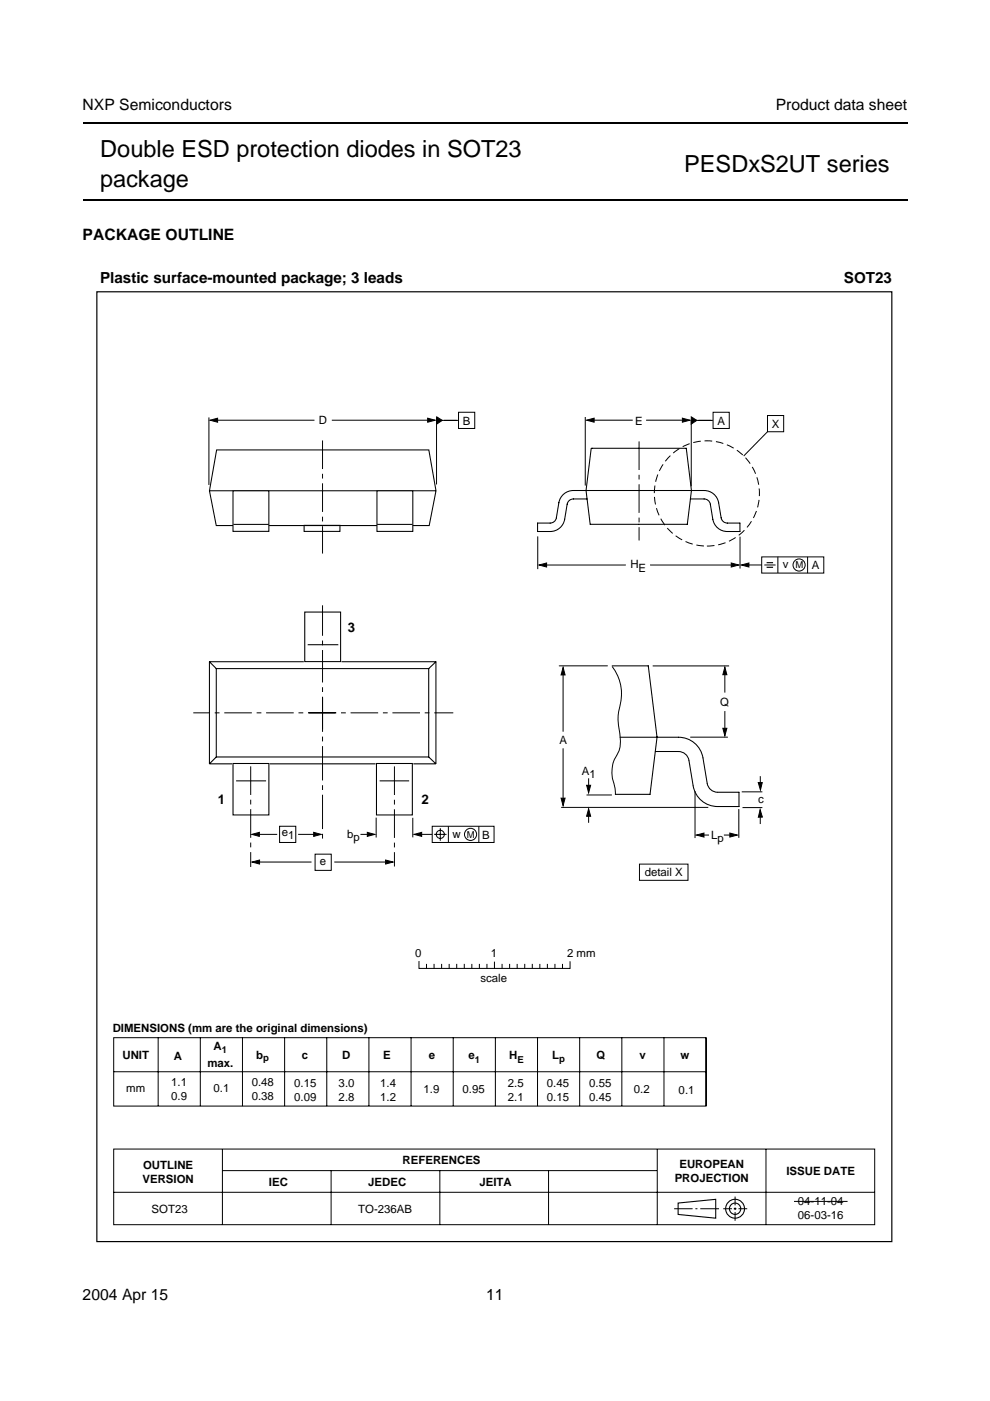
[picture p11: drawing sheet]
<svg xmlns="http://www.w3.org/2000/svg" width="210mm" height="297mm" viewBox="0 0 210 297" stroke-linecap="round" stroke-linejoin="round" font-family="sans-serif">
<path d="M17.5 26.1h174.9M17.5 42.4h174.9" fill="none" stroke="#000" stroke-width=".42"/>
<path d="M20.4 56.7h169.1v207h-169.1z" fill="#fff"/>
<g fill="none" stroke="#000" stroke-width=".21">
<path d="M44.3 88.5v14.3M45.5 89.1h21.2M70.4 89.1h21M92.6 88.6v14.1M93.2 89.1h4M97.2 87.4h3.5v3.4h-3.5zM124.1 88.4v14.5M125.1 89.1h9.1M137 89.1h8.5M146.6 89v14.1M147.1 89.1h4.1M151.2 87.4h3.4v3.4h-3.4z"/>
<path d="M162.7 88.1h3.5v3.4h-3.5zM162.7 91.5l-5 5.2M114 113.7v7M115.1 119.8h17.6M137.8 119.8h17.8M156.9 113.8v6.7M158.1 119.8h3.4M161.5 118.1h13.2v3.4h-13.2zM162.1 119.8h2.3M164.9 118.1v3.4M171.2 118.1v3.4M119.4 158.7v11.1"/>
<path d="M119.4 142.6v12.5M129.8 141.3a9.9 9.9 0 0 1 1.4 9.5 12.4 12.4 0 0 0 .3 5.3 6.2 6.2 0 0 1-1.2 4.9 7.9 7.9 0 0 0 .1 5.9l.1 1.6M138.4 141.2h16.2M146.3 156.3h8M153.7 142.2v4.6M153.7 150.8v4.4M54.3 176.9h4.5M59.3 175.2h3.4v3.4h-3.4zM63.2 176.9h4.1M76.4 176.9h2.2M79.8 173.4v4.2M87.5 173.4v4.1"/>
<path d="M88.7 176.9h2.9M91.6 175.2h13.2v3.4h-13.2zM92 176.9h2.7M93.4 175.6v2.7M95.1 175.2v3.4M101.5 175.2v3.4M119 171.2h31.2M124.8 165v2.6M124.8 172.4v2.1M147.4 167.7v10M148.6 177h1.7M153.5 177h1.7"/>
<path d="M156.6 171.5v6.1M157.3 167.9h4.3M157.4 171.2h4.2M161.2 172.6v2.1M161.2 164.6v2.4M54.3 182.8h11.8M66.8 181.1h3.4v3.4h-3.4zM70.9 182.8h11.6M135.6 183.2h10.3v3.4h-10.3zM87.2 220v14.5M88.8 203.9v1.4h32.1v-1.4M90.4 204.5v.8"/>
<path d="M92 204.5v.8M93.6 204.5v.8M95.2 204.5v.8M96.8 204.5v.8M98.4 204.5v.8M100 204.5v.8M101.6 204.5v.8M103.2 204.5v.8M104.8 204v1.3M106.5 204.5v.8M108.1 204.5v.8M109.7 204.5v.8"/>
<path d="M111.3 204.5v.8M112.9 204.5v.8M114.5 204.5v.8M116.1 204.5v.8M117.7 204.5v.8M119.3 204.5v.8M24.1 220h125.6v14.5h-125.6zM24.1 227.2h125.6M33.5 220v14.5M42.5 220v14.5M51.4 220v14.5M60.3 220v14.5"/>
<path d="M69.3 220v14.5M78.2 220v14.5M96.1 220v14.5M105 220v14.5M114 220v14.5M122.9 220v14.5M131.8 220v14.5M140.8 220v14.5M149.7 220v14.5M24.1 243.6h161.4v16.1h-161.4zM24.1 252.8h161.4M47.2 243.6v16.1"/>
<path d="M47.2 248.2h92.1M70.2 248.2v11.5M93.3 248.2v11.5M116.3 248.2v11.5M139.4 243.6v16.1M142.9 256.3h3.9M147.4 256.3h.5M148.5 256.3h4M153.3 256.3h1.9M155.6 256.3h.5M155.9 253.7v1.9M155.9 256v.5"/>
<path d="M155.9 257v1.8M156.6 256.3h1.8M162.4 243.6v16.1"/>
<circle cx="169.4" cy="119.8" r="1.29"/>
<circle cx="93.4" cy="176.9" r=".86"/>
<circle cx="99.8" cy="176.9" r="1.29"/>
</g>
<g fill="none" stroke="#000" stroke-width=".23">
<path d="M143.8 255.1l8-.8v4l-8-.8z"/>
<circle cx="155.9" cy="256.3" r="1.2"/>
<circle cx="155.9" cy="256.3" r="2"/>
</g>
<g fill="#000" stroke="#000" stroke-width=".21">
<path d="M44.5 89.1l1.6-.4v.8zM90.7 88.7l1.6 .4-1.6 .4zM92.6 88.4l1.2 .7-1.2 .8zM124.4 89.1l1.6-.4v.8zM144.7 88.7l1.6 .4-1.6 .4zM146.6 88.4l1.1 .7-1.1 .8zM155 119.4l1.6 .4-1.6 .4zM114.3 119.8l1.6-.4v.8zM157.2 119.8l1.6-.4v.8zM119.4 141.5l.4 1.6h-.8zM153.7 141.5l.4 1.6h-.8zM153.3 154.4h.8l-.4 1.6z"/>
<path d="M53.4 176.9l1.6-.4v.8zM66.5 176.5l1.6 .4-1.6 .4zM77.9 176.5l1.6 .4-1.6 .4zM87.8 176.9l1.6-.4v.8zM119 169.2h.8l-.4 1.6zM124.8 171.5l.4 1.6h-.8zM124.4 166.5h.8l-.4 1.6zM147.7 177l1.6-.4v.9zM154.7 176.6l1.6 .4-1.6 .5zM161.2 171.7l.4 1.5-.8 .1zM160.8 165.9h.8l-.4 1.6zM53.4 182.8l1.6-.5v.9z"/>
<path d="M81.8 182.3l1.6 .5-1.6 .4z"/>
</g>
<path d="M65.5 151.1h30.6M71.1 151.1h-30.1" fill="none" stroke="#000" stroke-width=".21" stroke-dasharray="5.9 1 1 1" stroke-linecap="butt"/>
<path d="M68.4 154.6v-26.3" fill="none" stroke="#000" stroke-width=".21" stroke-dasharray="6.9 1 1 1" stroke-linecap="butt"/>
<path d="M68.4 147.9v30" fill="none" stroke="#000" stroke-width=".21" stroke-dasharray="7.3 1 1 1" stroke-linecap="butt"/>
<path d="M162.5 119.3h1.4M162.5 120.3h1.4" fill="none" stroke="#000" stroke-width=".24"/>
<path d="M20.5 61.9h168.6v201.3h-168.6z" fill="none" stroke="#000" stroke-width=".25"/>
<g fill="none" stroke="#000" stroke-width=".22">
<path d="M45.9 95.4h45l1.5 8.7-1.4 7.3h-45.2l-1.4-7.3zM44.4 104.1h48M64.5 111.4h7.6v1.3h-7.6zM64.6 129.8h7.6v10.5h-7.6zM65.2 136.7h6.5M44.4 140.3l1.5 1.5M44.4 140.3v21.6M44.4 140.3h20M45.9 141.8h45v18.7h-45zM72.4 140.3h20v21.6M92.4 140.3l-1.5 1.5M44.4 161.9h4.8"/>
<path d="M45.9 160.5l-1.5 1.4M49.4 161.9h7.6v10.9h-7.6zM50.1 165.6h6.3M57.2 161.9h22.4M79.8 161.9h7.6v10.9h-7.6zM80.5 165.6h6.2M87.6 161.9h4.8M90.9 160.5l1.5 1.4"/>
</g>
<circle cx="149.9" cy="104.6" r="11.2" fill="none" stroke="#000" stroke-width=".21" stroke-dasharray="1.6 .8" stroke-linecap="butt"/>
<path d="M68.4 93.4v24M135.5 93.6v21M53.2 162.5v21.3M83.6 162.5v21.2" fill="none" stroke="#000" stroke-width=".21" stroke-dasharray="6.1 1 1 1" stroke-linecap="butt"/>
<path d="M49.4 104.1h7.6v8.6h-7.6z" fill="#fff" stroke="#000" stroke-width=".22"/>
<path d="M49.5 111.2h7.5" fill="none" stroke="#000" stroke-width=".22"/>
<path d="M79.9 104.1h7.6v8.6h-7.6z" fill="#fff" stroke="#000" stroke-width=".22"/>
<path d="M125.4 95h20.1l1.1 9-.9 7.2h-20.6l-.8-7.2zM80 111.2h7.4M124.5 105.8h-2.9a1.33 1.33 0 0 0-1.3 1.1l-.6 3.2a3.1 3.1 0 0 1-3.1 2.6h-2.6v-1.8h2.6a1.33 1.33 0 0 0 1.4-1.1l.5-3.2a3.1 3.1 0 0 1 3.1-2.6h27.7a3.1 3.1 0 0 1 3.1 2.6l.5 3.2a1.33 1.33 0 0 0 1.3 1.1h2.7v1.8a6 6 0 0 1-4.5-.6 3.1 3.1 0 0 1-1.3-2l-.5-3.2a1.33 1.33 0 0 0-1.3-1.1h-2.9M129.8 141.2h7.7l1.8 15.1-1.5 12.1h-7.3M131.5 156.3h12.3a5.2 5.2 0 0 1 5.2 4.4l.9 5.4a2.25 2.25 0 0 0 2.3 1.9h4.5v3h-4.5a5.2 5.2 0 0 1-5.2-4.4l-.9-5.4a2.25 2.25 0 0 0-2.3-1.9h-4.9" fill="none" stroke="#000" stroke-width=".22"/>
<path d="M118.6 141.2h10.2M124.4 168.5h5.3M168.3 254.7h11.4" fill="none" stroke="#000" stroke-width=".21"/>
<g font-size="5">
<text x="21.3" y="33.3">Double ESD protection diodes in SOT23</text>
<text x="21.3" y="39.6">package</text>
<text x="145.1" y="36.4">PESDxS2UT series</text>
</g>
<g font-size="3.3">
<text x="17.5" y="23.3">NXP Semiconductors</text>
<text x="164.5" y="23.3">Product data sheet</text>
<text x="17.5" y="50.8">PACKAGE OUTLINE</text>
<text x="17.5" y="275.6">2004 Apr 15</text>
<text x="103.1" y="275.6">11</text>
</g>
<g font-size="3.2">
<text x="21.2" y="60">Plastic surface-mounted package; 3 leads</text>
<text x="178.9" y="60">SOT23</text>
</g>
<g font-size="2.8">
<text x="73.7" y="134.1">3</text>
<text x="46.2" y="170.5">1</text>
<text x="89.4" y="170.5">2</text>
</g>
<g font-size="2.4">
<text x="67.6" y="90">D</text>
<text x="98.1" y="90">B</text>
<text x="134.7" y="90">E</text>
<text x="152.1" y="90">A</text>
<text x="163.6" y="90.7">X</text>
<text x="133.7" y="120.4">H</text>
<text x="135.4" y="121.2">E</text>
<text x="166" y="120.5">v</text>
<text x="172.1" y="120.7">A</text>
<text x="152.7" y="149.7">Q</text>
<text x="118.6" y="157.7">A</text>
<text x="123.4" y="164.4">A</text>
<text x="125" y="165">1</text>
<text x="160.8" y="170.3">c</text>
<text x="59.8" y="177.3">e</text>
<text x="61.1" y="177.9">1</text>
<text x="73.6" y="177.6">b</text>
<text x="74.9" y="178.2">p</text>
<text x="95.9" y="177.6">w</text>
<text x="102.2" y="177.8">B</text>
<text x="150.8" y="178">L</text>
<text x="152.1" y="178.6">p</text>
<text x="67.8" y="183.5">e</text>
<text x="136.7" y="185.8">detail X</text>
<text x="88" y="202.9">0</text>
<text x="104" y="202.9">1</text>
<text x="120.2" y="202.9">2 mm</text>
<text x="101.9" y="208.3">scale</text>
<text x="23.9" y="218.8">DIMENSIONS (mm are the original dimensions)</text>
<text x="26" y="224.5">UNIT</text>
<text x="36.9" y="224.7">A</text>
<text x="44" y="226.2">max.</text>
<text x="45.3" y="222.7">A</text>
<text x="54.3" y="224.5">b</text>
<text x="64" y="224.5">c</text>
<text x="72.6" y="224.5">D</text>
<text x="81.3" y="224.6">E</text>
<text x="90.9" y="224.5">e</text>
<text x="99.3" y="224.5">e</text>
<text x="108" y="224.5">H</text>
<text x="117.1" y="224.5">L</text>
<text x="126.5" y="224.5">Q</text>
<text x="135.6" y="224.5">v</text>
<text x="144.3" y="224.5">w</text>
<text x="26.8" y="231.5">mm</text>
<text x="36.3" y="230.2">1.1</text>
<text x="36.3" y="233.1">0.9</text>
<text x="45.3" y="231.6">0.1</text>
<text x="53.4" y="230.3">0.48</text>
<text x="53.4" y="233.2">0.38</text>
<text x="62.4" y="230.4">0.15</text>
<text x="62.4" y="233.3">0.09</text>
<text x="71.8" y="230.4">3.0</text>
<text x="71.8" y="233.3">2.8</text>
<text x="80.6" y="230.4">1.4</text>
<text x="80.6" y="233.3">1.2</text>
<text x="89.8" y="231.7">1.9</text>
<text x="98.1" y="231.7">0.95</text>
<text x="107.7" y="230.4">2.5</text>
<text x="107.7" y="233.3">2.1</text>
<text x="116" y="230.4">0.45</text>
<text x="116" y="233.3">0.15</text>
<text x="124.9" y="230.4">0.55</text>
<text x="124.9" y="233.3">0.45</text>
<text x="134.4" y="231.7">0.2</text>
<text x="143.9" y="231.9">0.1</text>
<text x="30.2" y="250.8">VERSION</text>
<text x="30.3" y="247.9">OUTLINE</text>
<text x="57" y="251.5">IEC</text>
<text x="78.1" y="251.5">JEDEC</text>
<text x="85.4" y="246.9">REFERENCES</text>
<text x="101.6" y="251.5">JEITA</text>
<text x="143.1" y="250.5">PROJECTION</text>
<text x="144.1" y="247.6">EUROPEAN</text>
<text x="166.8" y="249.1">ISSUE DATE</text>
<text x="32.2" y="257.1">SOT23</text>
<text x="75.9" y="257.1">TO-236AB</text>
<text x="169.2" y="255.5">04-11-04</text>
<text x="169.2" y="258.5">06-03-16</text>
</g>
<g font-size="2">
<text x="168.6" y="120.5">M</text>
<text x="99" y="177.6">M</text>
<text x="47" y="223.3">1</text>
<text x="55.8" y="224.9">p</text>
<text x="100.7" y="225.4">1</text>
<text x="109.7" y="225.4">E</text>
<text x="118.6" y="225.1">p</text>
</g>
</svg>
